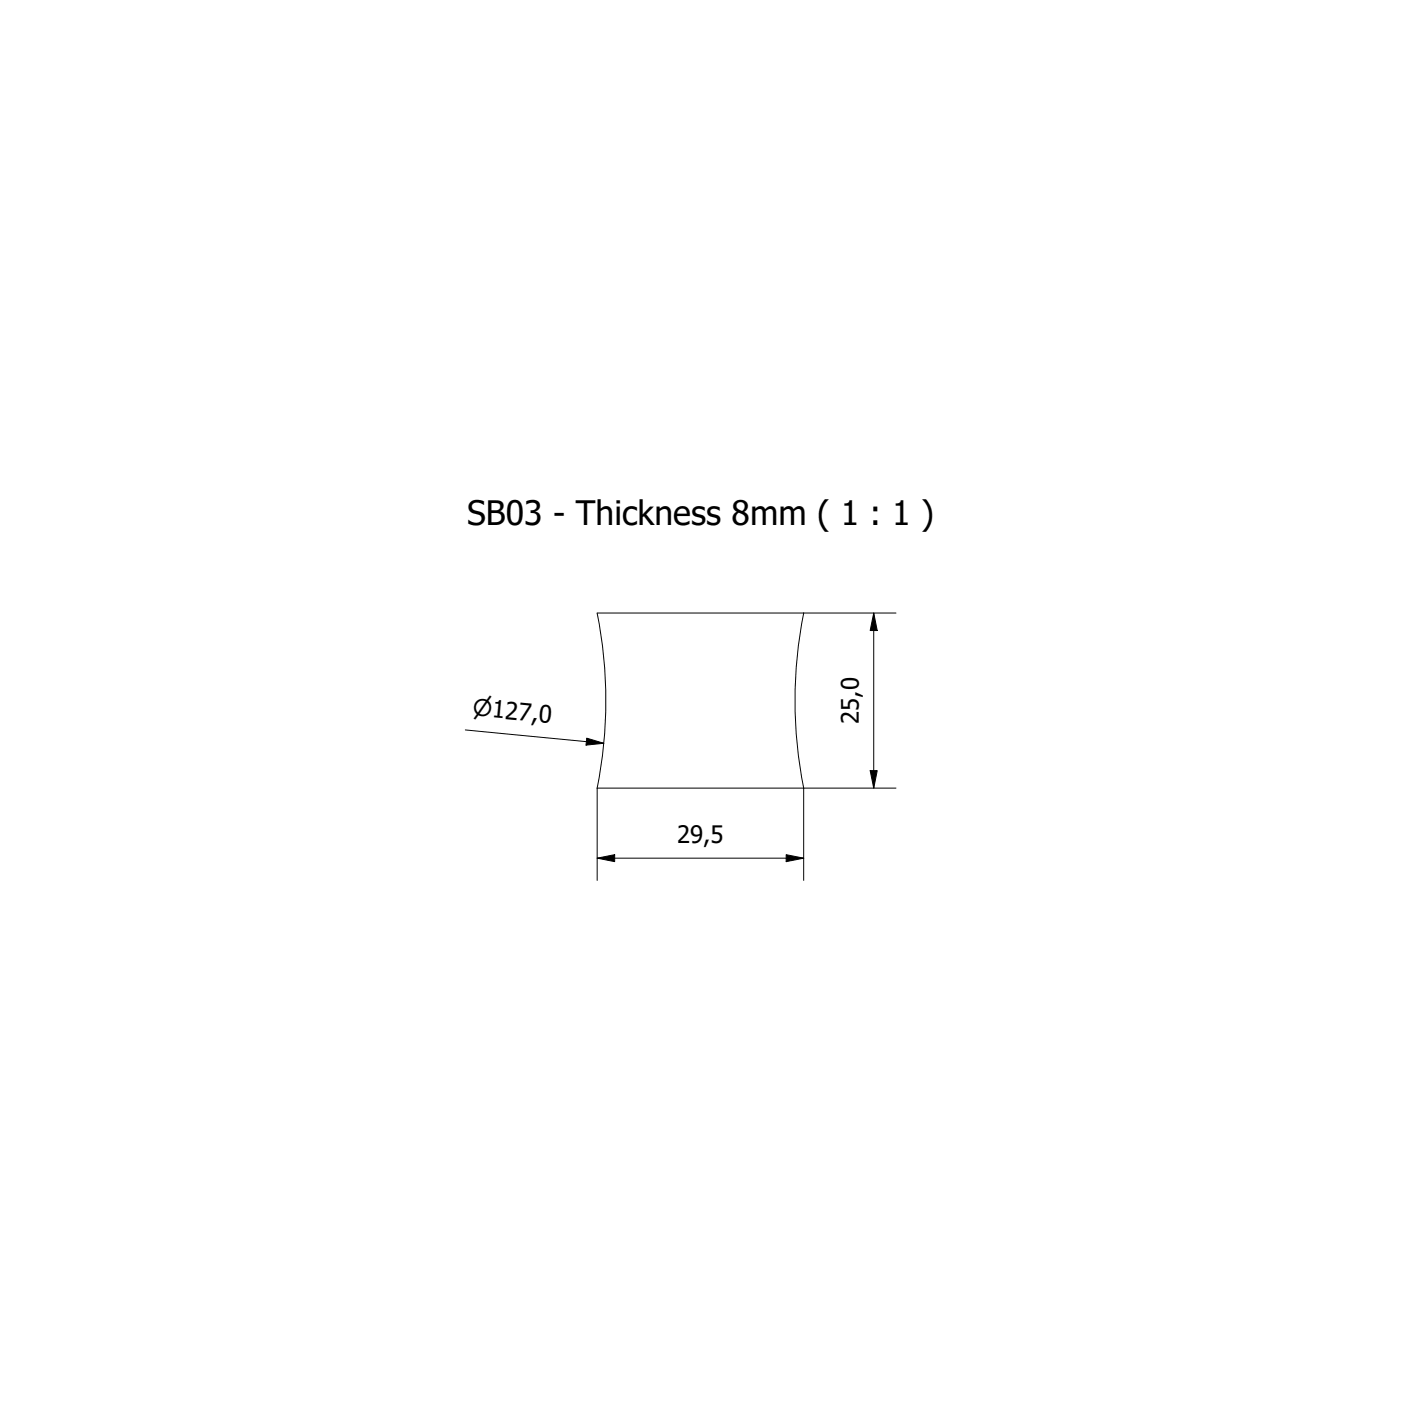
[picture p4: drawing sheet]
<svg xmlns="http://www.w3.org/2000/svg" width="200mm" height="200mm" viewBox="0 0 200 200" stroke-linecap="round" stroke-linejoin="round" font-family="sans-serif">
<!-- layer: Visible (ISO) -->
<path d="M85.3 87.5a63.5 63.5 0 0 1 0 25M85.3 87.5h29.4a63.5 63.5 0 0 0 0 25h-29.4" fill="none" stroke="#000" stroke-width=".14"/>
<!-- layer: Dimension (ISO) -->
<path d="M114.7 87.5h13.2M124.7 87.5l.5 2.5h-1zM124.7 87.5v25M66.4 104.2l19.8 1.9M83.8 105.4l2.4 .7-2.5 .3zM85.3 112.5v13.2M124.2 110h1l-.5 2.5zM127.9 112.5h-13.2v13.2M85.3 122.5l2.5-.5v1zM85.3 122.5h29.4M112.2 122l2.5 .5-2.5 .5z" fill="none" stroke="#000" stroke-width=".14"/>
<path d="M124.7 87.5l.5 2.5h-1zM83.8 105.4l2.4 .7-2.5 .3zM124.2 110h1l-.5 2.5zM85.3 122.5l2.5-.5v1zM112.2 122l2.5 .5-2.5 .5z" fill="#000"/>
<text font-size="4.8" x="66.7" y="75">SB03 - Thickness 8mm ( 1 : 1 )</text>
<g font-size="3.4">
<text x="122.6" y="103.4" transform="rotate(-90 122.6 103.4)">25,0</text>
<text x="96.7" y="120.4">29,5</text>
</g>
<text font-size="3.3" x="67.4" y="102.2" transform="rotate(6 67.4 102.2)">⌀127,0</text>
</svg>
